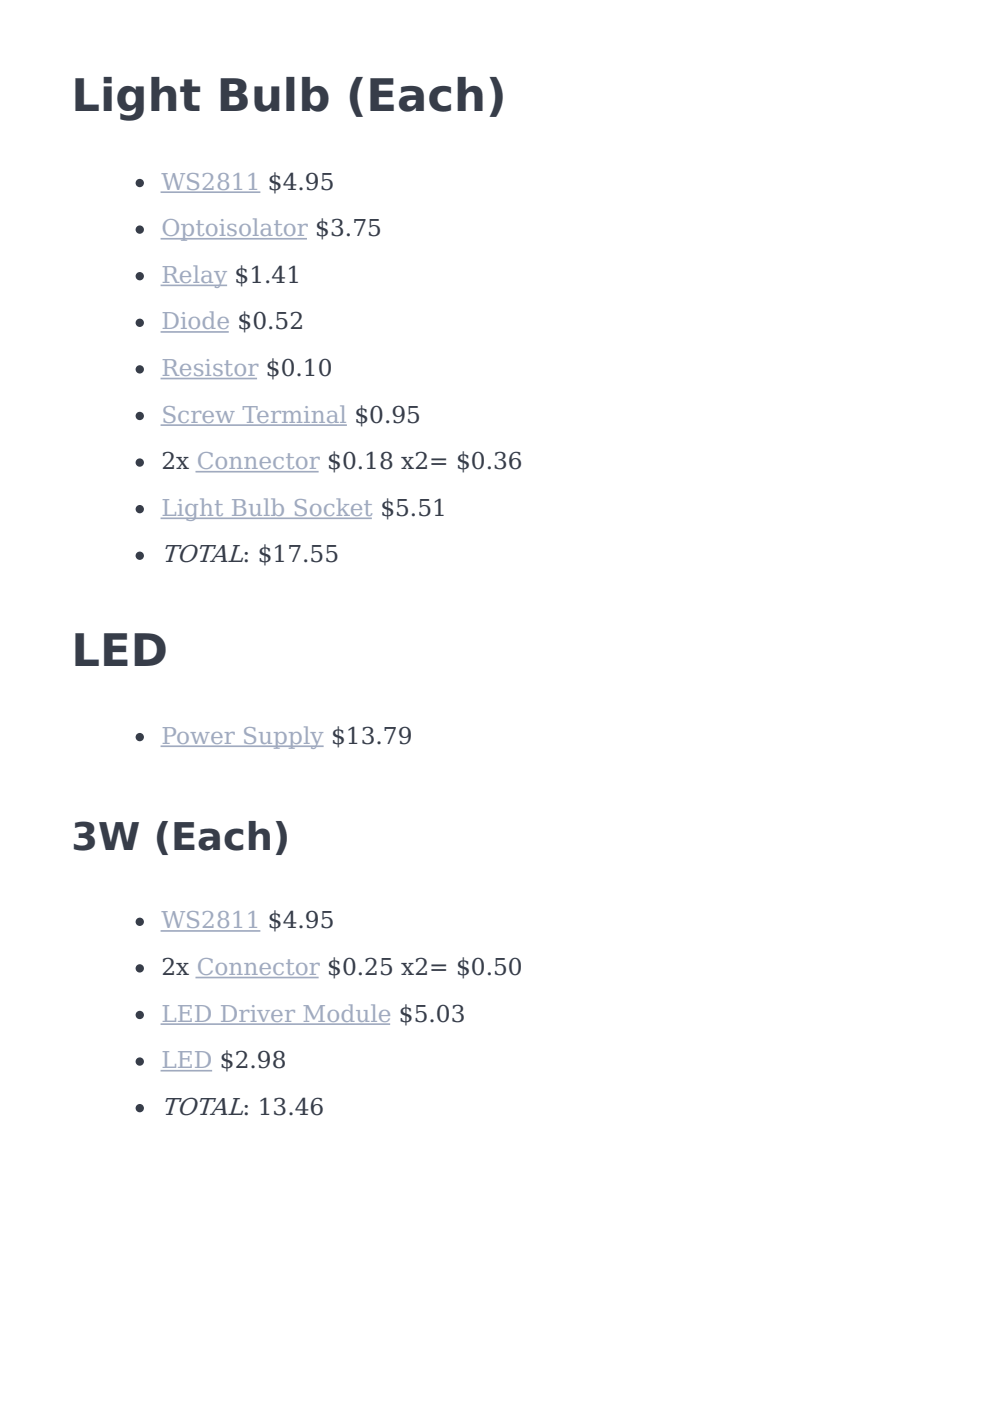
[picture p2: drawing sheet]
<svg xmlns="http://www.w3.org/2000/svg" width="210mm" height="297mm" viewBox="0 0 210 297" stroke-linecap="round" stroke-linejoin="round" font-family="sans-serif">
<g fill="#373d49" stroke="#373d49" stroke-width=".35">
<circle cx="29.6" cy="38.8" r=".71"/>
<circle cx="29.6" cy="48.7" r=".71"/>
<circle cx="29.6" cy="58.6" r=".71"/>
<circle cx="29.6" cy="68.4" r=".71"/>
<circle cx="29.6" cy="78.3" r=".71"/>
<circle cx="29.6" cy="88.2" r=".71"/>
<circle cx="29.6" cy="98.1" r=".71"/>
<circle cx="29.6" cy="108" r=".71"/>
<circle cx="29.6" cy="117.8" r=".71"/>
<circle cx="29.6" cy="156.3" r=".71"/>
<circle cx="29.6" cy="195.4" r=".71"/>
<circle cx="29.6" cy="205.3" r=".71"/>
<circle cx="29.6" cy="215.2" r=".71"/>
<circle cx="29.6" cy="225.1" r=".71"/>
<circle cx="29.6" cy="235" r=".71"/>
</g>
<g fill="none" stroke="#a0aabf" stroke-width=".35">
<path d="M34.2 40.7h20.8M34.2 50.6h30.7M34.2 60.5h13.8M34.2 70.4h14.1M34.2 80.3h20.1M34.2 90.1h39.2M34.2 109.9h44.5M41.6 100h25.8M34.2 158.2h34.2M34.2 197.4h20.8M34.2 217.1h48.3M41.6 207.3h25.8"/>
<path d="M34.2 227h10.6"/>
</g>
<g font-size="9.5" fill="#373d49">
<text x="15.2" y="23.6">Light Bulb (Each)</text>
<text x="15.2" y="141.1">LED</text>
</g>
<text font-size="8.1" fill="#373d49" x="15.2" y="180.3">3W (Each)</text>
<g font-size="5.2" fill="#373d49">
<text x="34.2" y="119.2">TOTAL: $17.55</text>
<text x="34.2" y="236.4">TOTAL: 13.46</text>
</g>
<g font-size="4.9" fill="#a0aabf">
<text x="34.2" y="40.2">WS2811 $4.95</text>
<text x="34.2" y="50.1">Optoisolator $3.75</text>
<text x="34.2" y="60">Relay $1.41</text>
<text x="34.2" y="69.8">Diode $0.52</text>
<text x="34.2" y="79.7">Resistor $0.10</text>
<text x="34.2" y="89.6">Screw Terminal $0.95</text>
<text x="34.2" y="109.4">Light Bulb Socket $5.51</text>
<text x="34.2" y="157.7">Power Supply $13.79</text>
<text x="34.2" y="196.8">WS2811 $4.95</text>
<text x="34.2" y="216.6">LED Driver Module $5.03</text>
<text x="34.2" y="226.5">LED $2.98</text>
</g>
<g font-size="4.9" fill="#373d49">
<text x="34.2" y="99.5">2x Connector $0.18 x2= $0.36</text>
<text x="34.2" y="206.7">2x Connector $0.25 x2= $0.50</text>
</g>
</svg>
